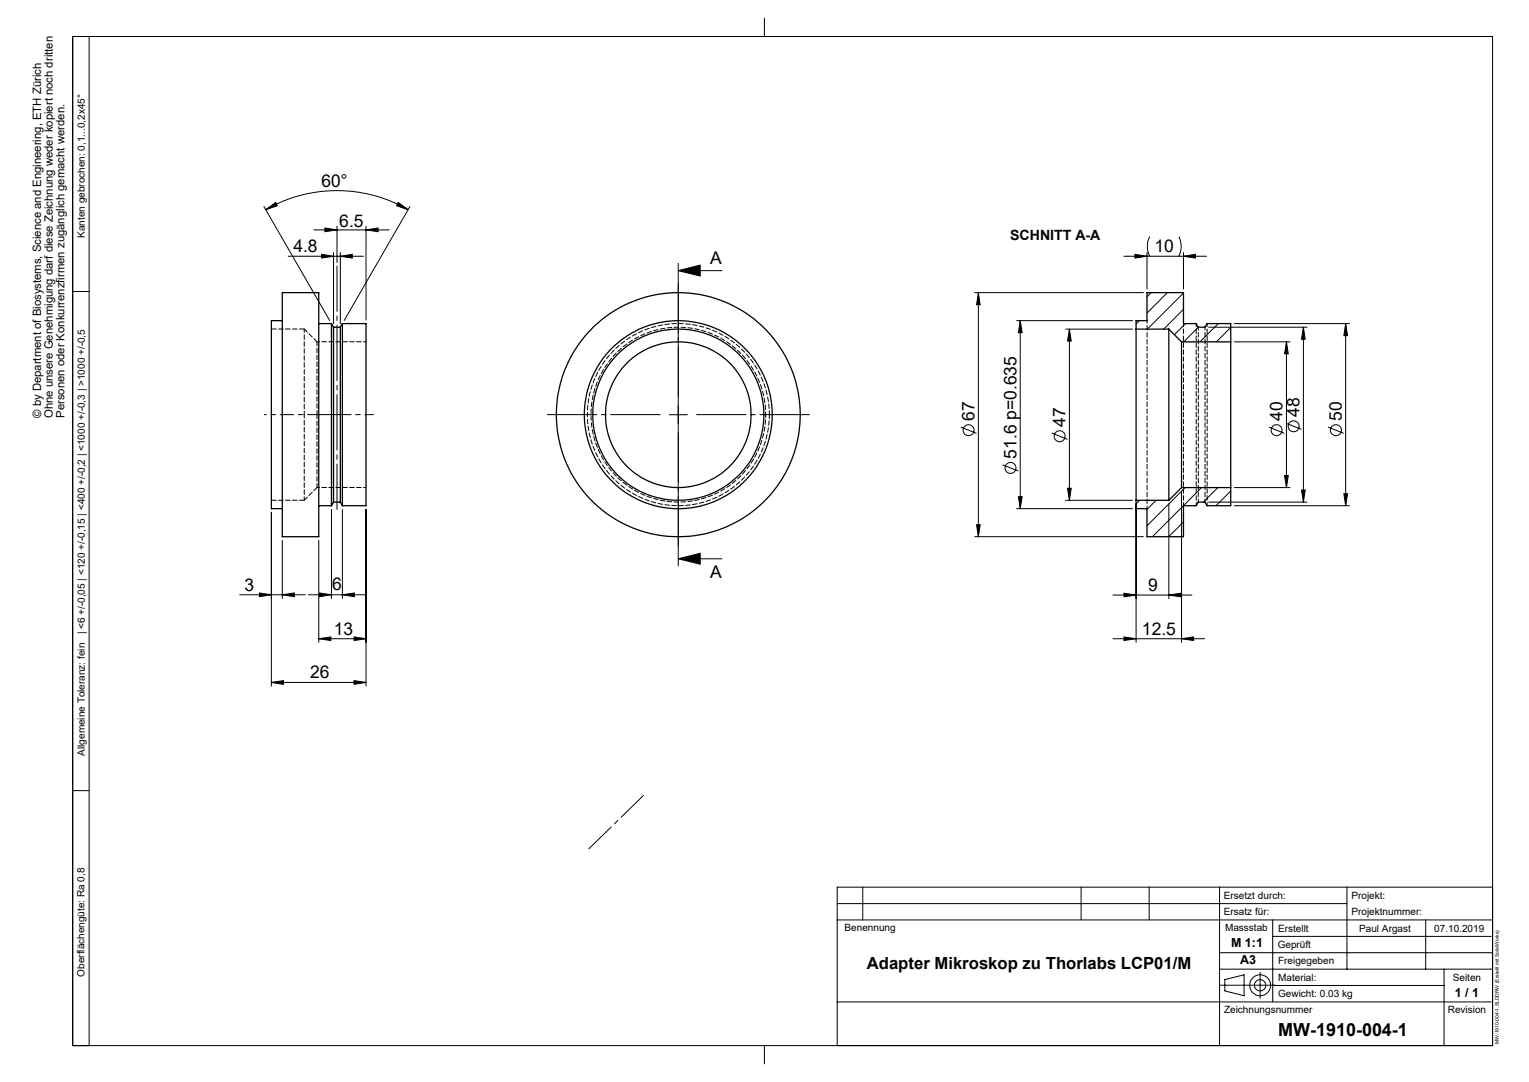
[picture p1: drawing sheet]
<svg xmlns="http://www.w3.org/2000/svg" width="420mm" height="297mm" viewBox="0 0 420 297" stroke-linecap="round" stroke-linejoin="round" font-family="sans-serif">
<g fill="none" stroke="#000" stroke-width=".27">
<path d="M20 10h390v277h-390zM24.5 10v277M210 5v5M72.5 56.7l18.1 31.3M73 57.6l2.7-2 .5 .9zM73 57.6a39 39 0 0 1 39.1 0M109.4 55.6l2.7 2-3.2-1.1zM112.6 56.7l-18.1 31.3M79.2 70.3h20.6M86.2 63.1h20.7M88.3 69.8l3.3 .5-3.3 .5zM89.3 62.6l3.3 .5-3.3 .5z"/>
<path d="M91.6 69.3v19.5M92.6 62.1v9.9M93.5 70.3l3.3-.5v1zM93.5 69.3v19.5M100.5 63.1l3.4-.5v1zM100.5 62.1v25.7M186.3 74.3l6-1.5v3zM186.3 72.3v83.1M186.3 74.3h12M308.7 70.3h22.7M311.7 69.8l3.4 .5-3.4 .5zM315.1 69.3v10"/>
<path d="M315.8 64.9a6.1 6.1 0 0 0 0 5.4M323.8 64.9a6.1 6.1 0 0 1 0 5.4M325.1 70.3l3.3-.5v1zM325.1 69.3v10M20 80h4.5M267.8 80.3h46.3M268.7 80.3v67M268.7 80.3l.5 3.3h-.9zM279.3 88h31.8M280.2 88v51.6M280.2 88l.6 3.3h-1zM292.7 90.3h18.4"/>
<path d="M293.8 90.3v47M293.8 90.3l.5 3.3h-1.1zM313 88l-.9 .9M316.2 80.3l-1.1 1.2M320.7 80.3l-5.6 5.6M325.1 80.4l-9.9 9.9M325.1 84.9l-5.4 5.4M325.6 88.8l-3 3.1M329.1 89.8l-3.9 4M332 89.8h27M334.6 88.8l-5 5M338.1 89.9l-4 3.9"/>
<path d="M339.1 93.8h15.3M339.1 88.8h31.6M353.4 93.8v40M353.4 93.8l.5 3.3h-1.1zM358 89.8v48M358 89.8l.5 3.3h-1zM369.6 88.8v50M369.6 88.8l.6 3.3h-1.1zM183.8 113.8h5M263.9 117.2l4.3 1.8M288.9 118.9l4.3 1.7M348.5 117.2l4.3 1.8"/>
<path d="M353.2 116.2l4.3 1.7M364.8 117.2l4.3 1.8M91.1 139.8v24.5M94.1 139.8v24.5M100.5 139.8v48.5M275.4 127.6l4.3 1.7M279.3 139.6h31.8M279.8 136.3h1l-.6 3.3zM292.7 137.3h18.4M293.2 134h1.1l-.5 3.3zM313.1 137.3l-1 1v38M317.6 137.3l-2.5 2.5"/>
<path d="M321.1 138.3v26M324.6 134.8v41.5M325.5 133.8l-10.4 10.5M330.1 133.8l-13.6 13.5M332 137.8h27M334.5 133.8l-4 4M338.1 134.8l-4.1 4M339.1 133.8h15.3M339.1 138.8h31.6M352.8 130.5h1.1l-.5 3.3zM357.5 134.5h1l-.5 3.3zM369.1 135.5h1.1l-.6 3.3z"/>
<path d="M74.5 140.6v47.7M77.5 148.3v16M87.6 148.3v28M186.3 153.4l6-1.5v3zM186.3 153.4h12M267.8 147.3h46.3M268.3 144h.9l-.5 3.3zM325.1 143.3l-4.1 4M65.8 163.3h18.1M71.3 162.8l3.2 .5-3.2 .5zM77.5 163.3l3.4-.5v1zM84.7 163.3h15.7"/>
<path d="M87.6 175.3l3.3-.5v1zM87.6 175.3h12.9M87.8 162.8l3.3 .5-3.3 .5zM94.1 163.3l3.3-.5v1zM97.3 174.8l3.2 .5-3.2 .5zM305.7 163.3h21.7M305.7 175.3h25.2M308.8 162.8l3.3 .5-3.3 .5zM308.8 174.8l3.3 .5-3.3 .5zM321.1 163.3l3.3-.5v1zM324.6 175.3l3.3-.5v1zM74.5 187.3l3.4-.5v1.1z"/>
<path d="M74.5 187.3h26M97.3 186.8l3.2 .5-3.2 .6zM20 217h4.5M230 252.5h180M230 248h140M237 243.5v9M297 243.5v9M315.7 243.5v9M335 243.5v43.5M349.6 257h60M349.6 252.5v22.5M370 243.5v22.5"/>
<path d="M391.6 252.5v13.5M410 243.5h-180v43.5M230 275h179.6M335 270.4h15.3M335 266h75M335 261.5h75M336.4 268.9l5.3-1.3v5.7l-5.3-1.3zM346.1 266.9v7.1M349.6 270.5h47.1M396.7 266v21M210 287v5"/>
<circle cx="266.1" cy="118.1" r="1.51"/>
<circle cx="291.1" cy="119.7" r="1.49"/>
<circle cx="350.7" cy="118.1" r="1.5"/>
<circle cx="355.4" cy="117" r="1.51"/>
<circle cx="367" cy="118.1" r="1.51"/>
<circle cx="277.6" cy="128.4" r="1.51"/>
<circle cx="346.1" cy="270.5" r="2.88"/>
<circle cx="346.1" cy="270.4" r="1.55"/>
</g>
<path d="M181.3 113.8h-31M186.3 108.8v-31M186.3 118.8v31M191.3 113.8h31" fill="none" stroke="#000" stroke-width=".27" stroke-dasharray="15.2 1.3 1.3 1.3" stroke-dashoffset="1.6"/>
<path d="M176.8 218.3l-15 14.7" fill="none" stroke="#000" stroke-width=".27" stroke-dasharray="15.2 1.3 1.3 1.3" stroke-dashoffset="6.7"/>
<path d="M77.6 113.8h-5" fill="none" stroke="#000" stroke-width=".27" stroke-dasharray="15.2 1.3 1.3 1.3" stroke-dashoffset="14.6"/>
<path d="M87.6 113.8h-10" fill="none" stroke="#000" stroke-width=".27" stroke-dasharray="15.2 1.3 1.3 1.3" stroke-dashoffset="12.1"/>
<path d="M91.1 113.8h-3.5M91.1 113.8h.6M93.5 113.8h-1.8M94.1 113.8h-.6" fill="none" stroke="#000" stroke-width=".27" stroke-dasharray="15.2 1.3 1.3 1.3"/>
<path d="M102.6 113.8h-8.5" fill="none" stroke="#000" stroke-width=".27" stroke-dasharray="15.2 1.3 1.3 1.3" stroke-dashoffset="12.9"/>
<path d="M92.6 73v66.8" fill="none" stroke="#000" stroke-width=".27" stroke-dasharray="15.2 1.3 1.3 1.3" stroke-dashoffset="2.8"/>
<g fill="#000">
<path d="M109.4 55.6l2.7 2-3.2-1.1zM73 57.6l2.7-2 .5 .9z"/>
<path d="M186.3 74.3l6-1.5v3zM186.3 153.4l6-1.5v3z"/>
<path d="M293.8 90.3l.5 3.3h-1.1zM293.2 134h1.1l-.5 3.3zM353.4 93.8l.5 3.3h-1.1zM352.8 130.5h1.1l-.5 3.3zM358 89.8l.5 3.3h-1zM357.5 134.5h1l-.5 3.3zM369.6 88.8l.6 3.3h-1.1zM369.1 135.5h1.1l-.6 3.3zM280.2 88l.6 3.3h-1zM279.8 136.3h1l-.6 3.3zM268.7 80.3l.5 3.3h-.9zM268.3 144h.9l-.5 3.3z"/>
<path d="M77.5 163.3l3.4-.5v1zM71.3 162.8l3.2 .5-3.2 .5zM100.5 63.1l3.4-.5v1zM89.3 62.6l3.3 .5-3.3 .5zM93.5 70.3l3.3-.5v1zM88.3 69.8l3.3 .5-3.3 .5zM321.1 163.3l3.3-.5v1zM308.8 162.8l3.3 .5-3.3 .5zM324.6 175.3l3.3-.5v1zM308.8 174.8l3.3 .5-3.3 .5z"/>
<path d="M87.6 175.3l3.3-.5v1zM97.3 174.8l3.2 .5-3.2 .5zM74.5 187.3l3.4-.5v1.1zM97.3 186.8l3.2 .5-3.2 .6zM311.7 69.8l3.4 .5-3.4 .5zM325.1 70.3l3.3-.5v1z"/>
<path d="M87.8 162.8l3.3 .5-3.3 .5zM94.1 163.3l3.3-.5v1z"/>
</g>
<g fill="none" stroke="#000" stroke-width=".35">
<path d="M77.5 80.3h10.1v67h-10.1zM77.5 88h-3v51.6h3M87.6 88.8h3.5M91.1 88.8v50M91.1 88.8l.5 1M91.6 89.8v48M91.6 89.8h1.9M93.5 89.8v48M94.1 88.8v50M94.1 88.8h6.4v50h-6.4M94.1 88.8l-.6 1M312.1 90.3v47"/>
<path d="M312.1 90.3v-2.3h3v-7.7h10v8.5h3.5l.5 1h1.9l.6-1h6.5v5M312.1 90.3h9M321.1 90.3v47M321.1 90.3l3.5 3.5M324.6 93.8v40M324.6 93.8h13.5M338.1 93.8v40M87.6 138.8h3.5M91.6 137.8l-.5 1M91.6 137.8h1.9M93.5 137.8l.6 1M312.1 137.3h9"/>
<path d="M324.6 133.8h13.5M324.6 133.8l-3.5 3.5M338.1 133.8v5h-6.5l-.6-1h-1.9l-.5 1h-3.5v8.5h-10v-7.7h-3v-2.3"/>
<circle cx="186.3" cy="113.8" r="20"/>
<circle cx="186.3" cy="113.8" r="33.5"/>
<circle cx="186.3" cy="113.8" r="23.5"/>
<circle cx="186.3" cy="113.8" r="25.8"/>
</g>
<path d="M87.1 113.8v-20M211.3 113.8a25 25 0 0 0-37.1-21.9 25 25 0 0 0-1.1 43.1 25 25 0 0 0 38.2-19.9v-1.3M87.1 133.8v-20" fill="none" stroke="#000" stroke-width=".27" stroke-dasharray="1.3 .6" stroke-dashoffset=".2"/>
<path d="M83.6 113.8v-23.5M83.6 137.3v-23.5" fill="none" stroke="#000" stroke-width=".27" stroke-dasharray="1.3 .6" stroke-dashoffset=".3"/>
<path d="M87.1 93.8l-3.5-3.5M83.6 137.3l3.5-3.5" fill="none" stroke="#000" stroke-width=".27" stroke-dasharray="1.3 .6" stroke-dashoffset=".1"/>
<path d="M83.6 90.3h-9M74.6 137.3h9" fill="none" stroke="#000" stroke-width=".27" stroke-dasharray="1.3 .6" stroke-dashoffset="-.1"/>
<path d="M100.6 93.8h-13.5M315.1 88v51.6M87.1 133.8h13.5" fill="none" stroke="#000" stroke-width=".27" stroke-dasharray="1.3 .6" stroke-dashoffset=".6"/>
<path d="M210.3 113.8a24 24 0 0 0-35.6-21 24 24 0 0 0-1.1 41.4 24 24 0 0 0 36.7-19.1v-1.3" fill="none" stroke="#000" stroke-width=".27" stroke-dasharray="1.3 .6" stroke-dashoffset=".5"/>
<path d="M325.1 88.8v50M328.6 88.8v50M329.2 89.8v48M331 89.8v48M331.6 88.8v50" fill="none" stroke="#000" stroke-width=".27" stroke-dasharray="1.3 .6" stroke-dashoffset=".4"/>
<text font-size="4.9" x="351.1" y="284.5">MW-1910-004-1</text>
<g font-size="4.8">
<text x="88.3" y="51.3" transform="rotate(-1 88.3 51.3)">60°</text>
<text x="93.2" y="62.2">6.5</text>
<text x="80.6" y="69.1">4.8</text>
<text x="317.2" y="69.2">10</text>
<text x="195.1" y="72.4">A</text>
<text x="267.7" y="115.6" transform="rotate(-90 267.7 115.6)">67</text>
<text x="292.7" y="117.2" transform="rotate(-90 292.7 117.2)">47</text>
<text x="352.3" y="115.6" transform="rotate(-90 352.3 115.6)">40</text>
<text x="357" y="114.5" transform="rotate(-90 357 114.5)">48</text>
<text x="368.6" y="115.6" transform="rotate(-90 368.6 115.6)">50</text>
<text x="279.2" y="125.9" transform="rotate(-90 279.2 125.9)">51.6 p=0.635</text>
<text x="195.1" y="158.5">A</text>
<text x="67.2" y="162.2">3</text>
<text x="91.3" y="162">6</text>
<text x="315.4" y="162.2">9</text>
<text x="91.7" y="174.2">13</text>
<text x="313.7" y="174.2">12.5</text>
<text x="85.2" y="186.2">26</text>
</g>
<text font-size="4.6" x="238.1" y="266">Adapter Mikroskop zu Thorlabs LCP01/M</text>
<text font-size="3.9" x="277.5" y="65.8">SCHNITT A-A</text>
<g font-size="3.4">
<text x="338.2" y="260">M 1:1</text>
<text x="340.6" y="264.7">A3</text>
<text x="399.6" y="273.6">1 / 1</text>
</g>
<g font-size="3.2">
<text x="11.3" y="114.7" transform="rotate(-90 11.3 114.7)">© by Department of Biosystems, Science and Engineering, ETH Zürich</text>
<text x="14.5" y="114.7" transform="rotate(-90 14.5 114.7)">Ohne unsere Genehmigung darf diese Zeichnung weder kopiert noch dritten</text>
<text x="17.7" y="114.7" transform="rotate(-90 17.7 114.7)">Personen oder Konkurrenzfirmen zugänglich gemacht werden.</text>
</g>
<g font-size="2.7">
<text x="23.3" y="65.3" transform="rotate(-90 23.3 65.3)">Kanten gebrochen: 0,1...0,2x45°</text>
<text x="23.3" y="174.2" transform="rotate(-90 23.3 174.2)">| &lt;6 +/-0,05 | &lt;120 +/-0,15 | &lt;400 +/-0,2 | &lt;1000 +/-0,3 | &gt;1000 +/-0,5</text>
<text x="23.3" y="207.4" transform="rotate(-90 23.3 207.4)">Allgemeine Toleranz: fein</text>
<text x="336.2" y="246.7">Ersetzt durch:</text>
<text x="336.2" y="251.1">Ersatz für:</text>
<text x="371.2" y="246.7">Projekt:</text>
<text x="371.2" y="251.1">Projektnummer:</text>
<text x="232" y="255.5">Benennung</text>
<text x="336.5" y="255.5">Massstab</text>
<text x="351.1" y="255.7">Erstellt</text>
<text x="373.4" y="255.7">Paul Argast</text>
<text x="394" y="255.7">07.10.2019</text>
<text x="351" y="260.2">Geprüft</text>
<text x="23.2" y="268.1" transform="rotate(-90 23.2 268.1)">Oberflächengüte: Ra 0,8</text>
<text x="351.1" y="269.2">Material:</text>
<text x="351.1" y="264.7">Freigegeben</text>
<text x="399.1" y="269.2">Seiten</text>
<text x="351.1" y="273.6">Gewicht: 0.03 kg</text>
<text x="336.2" y="278">Zeichnungsnummer</text>
<text x="397.7" y="278">Revision</text>
</g>
<text font-size="1.4" x="411.7" y="286.6" transform="rotate(-90 411.7 286.6)">MW-1910-004-1.SLDDRW (Erstellt mit SolidWorks)</text>
</svg>
